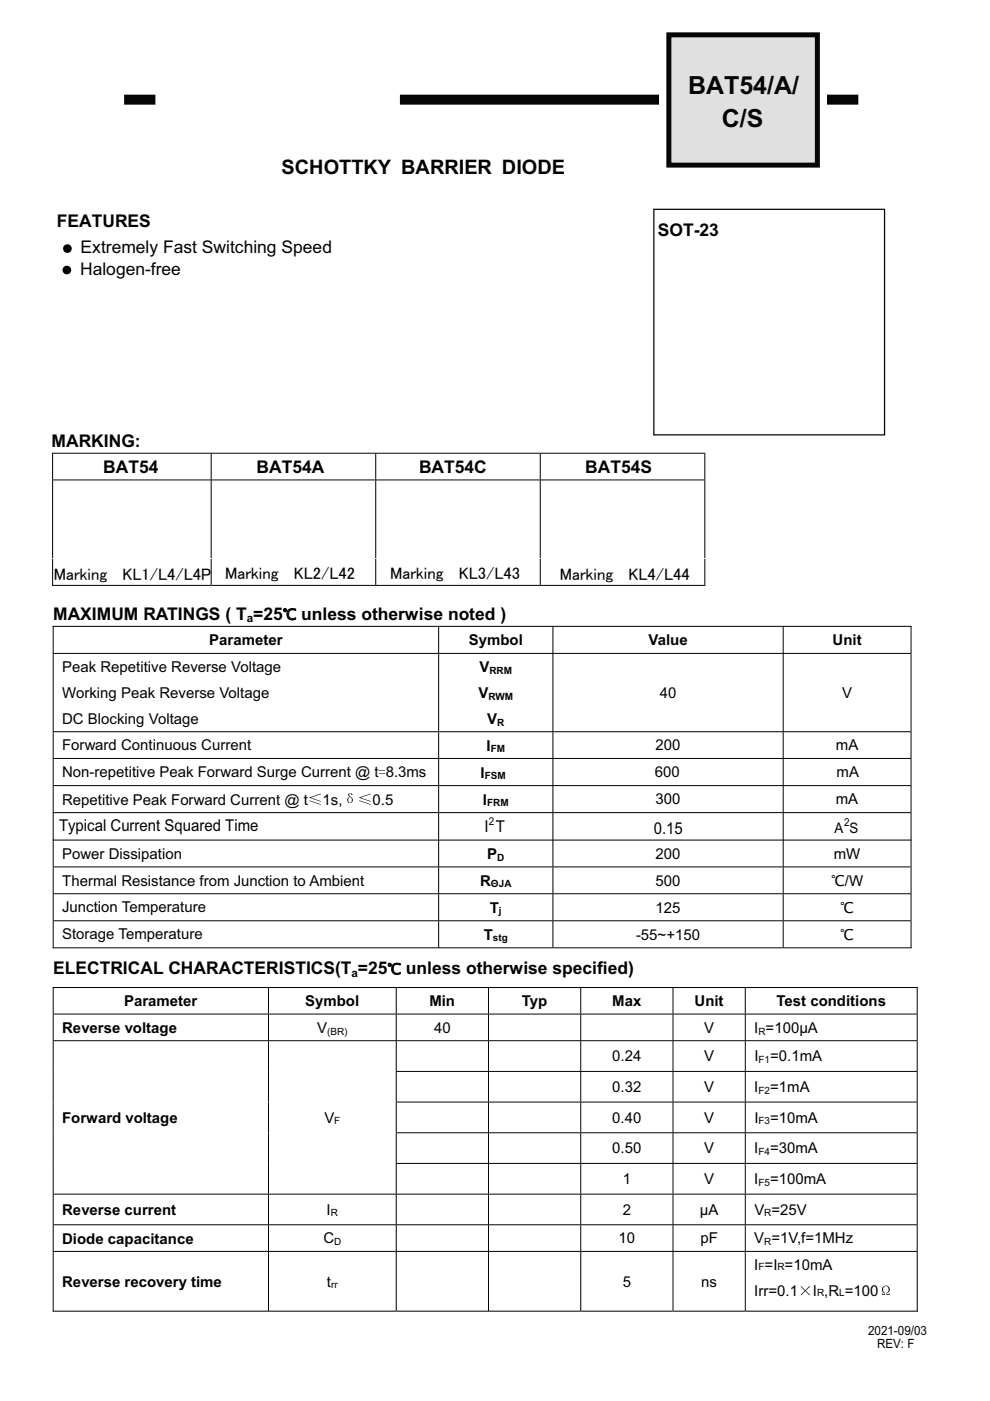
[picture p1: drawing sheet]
<svg xmlns="http://www.w3.org/2000/svg" width="210mm" height="297mm" viewBox="0 0 210 297" stroke-linecap="round" stroke-linejoin="round" font-family="sans-serif">
<circle cx="14.3" cy="52.7" r=".92" fill="#010202"/>
<g fill="none" stroke="#010202" stroke-width=".21">
<path d="M11.2 132.8h182.1M11.2 138.5h182.1M11.3 132.7v5.8M11.3 138.6v16.5M93 132.9v5.6M93 138.6v16.5M117.3 132.9v5.6M117.3 138.6v16.5M166.1 132.9v5.6M166.1 138.6v16.5M193.2 132.7v5.8M193.2 138.6v16.5"/>
<path d="M11.2 155.1h182.1M11.3 155.2v5.5M93 155.2v5.5M117.3 155.2v5.5M166.1 155.2v5.5M193.2 155.2v5.5"/>
</g>
<path d="M80.3 163.9h1.4v.2h-1.4zM80.3 163.3h1.4v.1h-1.4z" fill="#010202"/>
<path d="M11.2 160.8h182.1M11.3 160.9v5.6M93 160.9v5.6M117.3 160.9v5.6M166.1 160.9v5.6M193.2 160.9v5.6" fill="none" stroke="#010202" stroke-width=".21"/>
<g fill="#010202">
<path d="M65.6 169.7l2.5 .8-.1 .1-2.4-.8zM65.6 169.1l2.4-.8 .1 .1-2.2 .7 2.2 .8-.1 .1z"/>
<path d="M76.2 169.7l2.5 .8-.1 .1-2.4-.8zM76.2 169.1l2.4-.8 .1 .1-2.2 .7 2.2 .8-.1 .1zM74 169.2a.51 .51 0 0 0-.2 .7 .51 .51 0 0 0 .7 .1l.1-.7-.3-.3zM74 168.3l.3-.1 .4 .2-.1 .2-.1-.3h-.3l-.2 .2 .1 .2a.86 .86 0 0 1 .5 1.4 .64 .64 0 0 1-.9-.3 .64 .64 0 0 1 .5-.9l-.4-.3z"/>
</g>
<g fill="none" stroke="#010202" stroke-width=".21">
<path d="M11.2 166.6h182.1M11.2 172.3h182.1M11.3 166.6v5.6M11.3 172.4v11.3M93 166.6v5.6M93 172.4v11.3M117.3 166.6v5.6M117.3 172.4v11.3M166.1 166.6v5.6M166.1 172.4v11.3M193.2 166.6v5.6M193.2 172.4v11.3"/>
<path d="M11.2 183.8h182.1M11.2 189.5h182.1M11.2 195.2h182.1M11.3 183.9v5.5M11.3 189.6v5.5M11.3 195.3v5.7M93 195.3v5.7M93 183.9v5.5M93 189.6v5.5M117.3 195.3v5.7M117.3 183.9v5.5M117.3 189.6v5.5"/>
<path d="M166.1 195.3v5.7M166.1 183.9v5.5M166.1 189.6v5.5M193.2 195.3v5.7M193.2 183.9v5.5M193.2 189.6v5.5M11.2 201h81.8M11.2 209.4h183.4M11.2 215h183.4M11.3 209.3v5.6M11.3 215.1v5.5M56.9 209.5v5.4"/>
<path d="M56.9 215.1v5.5M84 209.5v5.4M84 215.1v5.5M93.1 201h24.1M103.6 209.5v5.4M103.6 215.1v5.5M117.4 201h48.6M123.2 209.5v5.4M123.2 215.1v5.5M142.7 209.5v5.4M142.7 215.1v5.5M158.1 209.5v5.4"/>
<path d="M158.1 215.1v5.5M166.2 201h26.9M194.5 215.1v5.5M194.5 209.3v5.6M11.2 220.6h183.4M11.3 220.7v32.4M56.9 220.7v32.4M84 227.2h110.6M84 233.7h110.6M84 220.7v6.4M84 227.2v6.4M84 233.7v6.4"/>
<path d="M103.6 220.7v6.4M103.6 227.2v6.4M103.6 233.7v6.4M123.2 220.7v6.4M123.2 227.2v6.4M123.2 233.7v6.4M142.7 220.7v6.4M142.7 227.2v6.4M142.7 233.7v6.4M158.1 220.7v6.4M158.1 227.2v6.4M158.1 233.7v6.4"/>
<path d="M194.5 220.7v6.4M194.5 227.2v6.4M194.5 233.7v6.4M11.2 253.2h183.4M11.2 259.7h183.4M11.3 253.3v6.3M11.3 259.8v5.4M56.9 253.3v6.3M56.9 259.8v5.4M84 240.2h110.6M84 246.7h110.6M84 240.3v6.3"/>
<path d="M84 246.8v6.3M84 253.3v6.3M84 259.8v5.4M103.6 240.3v6.3M103.6 246.8v6.3M103.6 253.3v6.3M103.6 259.8v5.4M123.2 240.3v6.3M123.2 246.8v6.3M123.2 253.3v6.3M123.2 259.8v5.4M142.7 240.3v6.3"/>
<path d="M142.7 246.8v6.3M142.7 253.3v6.3M142.7 259.8v5.4M158.1 240.3v6.3M158.1 246.8v6.3M158.1 253.3v6.3M158.1 259.8v5.4M194.5 240.3v6.3M194.5 246.8v6.3M194.5 253.3v6.3M194.5 259.8v5.4"/>
</g>
<g fill="#010202">
<path d="M169.9 272.7l.9 .9 .9-.9 .1 .1-.9 .9 .9 .8-.1 .1-.9-.8-.9 .8h-.1l.9-.9-.9-.9z"/>
<path d="M187.4 272.8a.8 .8 0 0 1 1.2 .2 .8 .8 0 0 1-.5 1.2v.1h.5l.1-.2v.4h-.7v-.4a.71 .71 0 0 0 .5-.9 .71 .71 0 0 0-.9-.5 .81 .81 0 0 0 .1 1.4v.4h-.6v-.4l.1 .2h.4v-.1a.79 .79 0 0 1-.5-.7 .79 .79 0 0 1 .3-.7z"/>
</g>
<g fill="none" stroke="#010202" stroke-width=".21">
<path d="M11.2 265.3h183.4M11.2 278h45.7M11.3 265.4v12.7M56.9 265.4v12.7M57 278h27M84 265.4v12.7M84.1 278h19.4M103.6 265.4v12.7M103.7 278h19.4M123.2 265.4v12.7M123.3 278h19.4M142.7 265.4v12.7"/>
<path d="M142.8 278h15.2M158.1 265.4v12.7M158.2 278h36.3M194.5 265.4v12.7"/>
</g>
<path d="M135.2 47.4h46.9v45h-46.9z" fill="#fff"/>
<path d="M138.7 44.4h48.9v47.8h-48.9z" fill="none" stroke="#010202" stroke-width=".26"/>
<g fill="none" stroke="#010202" stroke-width=".21">
<path d="M11.1 96.1h138.5M11.2 96v5.7M44.8 96.2v5.5M79.7 96.2v5.5M114.6 96.2v5.5M149.5 96.2v5.5M11.1 101.8h138.5M11.2 101.8v16.5M11.2 118.5v5.7M44.8 101.8v16.5M44.8 118.5v5.7M79.7 101.8v16.5"/>
<path d="M79.7 118.5v5.7M114.6 101.8v16.5M114.6 118.5v5.7M149.5 101.8v16.5M149.5 118.5v5.7M11.1 124.1h33.6M44.9 124.1h34.7M79.8 124.1h34.7M114.7 124.1h34.7"/>
</g>
<path d="M26.3 21.1h6.7M84.8 21.1h55M175.4 21.1h6.6" fill="none" stroke="#060505" stroke-width="2.1" stroke-linecap="butt"/>
<path d="M141.9 7.4h31.5v27.6h-31.5z" fill="#dddfec"/>
<path d="M141.9 7.4h31.5v27.6h-31.5z" fill="none" stroke="#060505" stroke-width="1.1" stroke-linecap="butt"/>
<path d="M11.2 178.1h182.1" fill="none" stroke="#010202" stroke-width=".21"/>
<circle cx="14.2" cy="57.3" r=".92" fill="#010202"/>
<g font-size="5.3" fill="#060505">
<text x="146" y="20">BAT54/A/</text>
<text x="153.1" y="26.9">C/S</text>
</g>
<text font-size="4.2" fill="#010202" x="59.7" y="36.8">SCHOTTKY BARRIER DIODE</text>
<g font-size="3.7" fill="#010202">
<text x="12.1" y="48.1">FEATURES</text>
<text x="17.1" y="53.7">Extremely Fast Switching Speed</text>
<text x="139.5" y="50">SOT-23</text>
<text x="17" y="58.3">Halogen-free</text>
<text x="10.9" y="94.7">MARKING:</text>
<text x="21.9" y="100.3">BAT54</text>
<text x="54.4" y="100.3">BAT54A</text>
<text x="88.9" y="100.3">BAT54C</text>
<text x="124.1" y="100.3">BAT54S</text>
<text x="11.3" y="131.4">MAXIMUM RATINGS ( T =25</text>
<text x="63.9" y="131.4">unless otherwise noted )</text>
<text x="11.3" y="206.6">ELECTRICAL CHARACTERISTICS(T =25</text>
<text x="86.1" y="206.6">unless otherwise specified)</text>
</g>
<g font-size="3.5">
<text x="11.4" y="122.9">Marking</text>
<text x="26" y="122.9">KL1/L4/L4P</text>
<text x="47.7" y="122.8">Marking</text>
<text x="62.3" y="122.8">KL2/L42</text>
<text x="82.7" y="122.8">Marking</text>
<text x="97.3" y="122.8">KL3/L43</text>
<text x="118.7" y="123">Marking</text>
<text x="133.3" y="123">KL4/L44</text>
</g>
<g font-size="3.5" fill="#010202">
<text x="12.5" y="176.3">Typical Current Squared Time</text>
<text x="102.8" y="176.4">I T</text>
<text x="138.7" y="176.8">0.15</text>
</g>
<g font-size="3.2" fill="#010202">
<text x="60" y="131.4">℃</text>
<text x="44.4" y="136.8">Parameter</text>
<text x="99.4" y="136.8">Symbol</text>
<text x="137.6" y="136.8">Value</text>
<text x="176.6" y="136.8">Unit</text>
<text x="13.2" y="142.5">Peak Repetitive Reverse Voltage</text>
<text x="101.7" y="142.5">V</text>
<text x="13.2" y="148">Working Peak Reverse Voltage</text>
<text x="101.5" y="148">V</text>
<text x="139.9" y="147.9">40</text>
<text x="178.6" y="148">V</text>
<text x="13.2" y="153.5">DC Blocking Voltage</text>
<text x="103.3" y="153.5">V</text>
<text x="13.2" y="159.1">Forward Continuous Current</text>
<text x="103.2" y="159.1">I</text>
<text x="139" y="159.1">200</text>
<text x="177.3" y="159.1">mA</text>
<text x="13.2" y="164.8">Non-repetitive Peak Forward Surge Current @ t 8.3ms</text>
<text x="101.9" y="164.8">I</text>
<text x="138.9" y="164.8">600</text>
<text x="177.5" y="164.8">mA</text>
<text x="13.2" y="170.6">Repetitive Peak Forward Current @ t</text>
<text x="68.4" y="170.6">1s,</text>
<text x="79" y="170.6">0.5</text>
<text x="102.4" y="170.6">I</text>
<text x="139" y="170.6">300</text>
<text x="177.3" y="170.5">mA</text>
<text x="13.2" y="182.1">Power Dissipation</text>
<text x="103.3" y="182.1">P</text>
<text x="139" y="182.1">200</text>
<text x="176.9" y="182.1">mW</text>
<text x="13.2" y="187.8">Thermal Resistance from Junction to Ambient</text>
<text x="101.8" y="187.8">R</text>
<text x="139" y="187.8">500</text>
<text x="176.3" y="187.9">℃/W</text>
<text x="13.2" y="193.4">Junction Temperature</text>
<text x="103.9" y="193.5">T</text>
<text x="139" y="193.5">125</text>
<text x="178.2" y="193.6">℃</text>
<text x="13.2" y="199.2">Storage Temperature</text>
<text x="102.6" y="199.2">T</text>
<text x="134.9" y="199.2">-55~+150</text>
<text x="178.2" y="199.3">℃</text>
<text x="82.2" y="206.6">℃</text>
<text x="26.3" y="213.4">Parameter</text>
<text x="64.7" y="213.4">Symbol</text>
<text x="91.1" y="213.4">Min</text>
<text x="110.7" y="213.4">Typ</text>
<text x="129.9" y="213.4">Max</text>
<text x="147.3" y="213.4">Unit</text>
<text x="164.7" y="213.4">Test conditions</text>
<text x="13.2" y="219">Reverse voltage</text>
<text x="67.3" y="219">V</text>
<text x="92.1" y="219">40</text>
<text x="149.3" y="219">V</text>
<text x="160" y="219">I =100μA</text>
<text x="129.9" y="225">0.24</text>
<text x="149.4" y="225">V</text>
<text x="160" y="225">I</text>
<text x="163.3" y="225">=0.1mA</text>
<text x="129.9" y="231.5">0.32</text>
<text x="149.4" y="231.5">V</text>
<text x="160" y="231.5">I</text>
<text x="163.3" y="231.5">=1mA</text>
<text x="13.2" y="238.1">Forward voltage</text>
<text x="68.8" y="238">V</text>
<text x="129.9" y="238">0.40</text>
<text x="149.4" y="238">V</text>
<text x="160" y="238">I</text>
<text x="163.3" y="238">=10mA</text>
<text x="129.9" y="244.6">0.50</text>
<text x="149.4" y="244.6">V</text>
<text x="160" y="244.6">I</text>
<text x="163.3" y="244.6">=30mA</text>
<text x="132.1" y="251">1</text>
<text x="149.4" y="251">V</text>
<text x="160" y="251">I</text>
<text x="163.3" y="251">=100mA</text>
<text x="13.2" y="257.6">Reverse current</text>
<text x="69.3" y="257.6">I</text>
<text x="132.1" y="257.6">2</text>
<text x="148.4" y="257.6">μA</text>
<text x="160" y="257.6">V =25V</text>
<text x="13.2" y="263.7">Diode capacitance</text>
<text x="68.6" y="263.6">C</text>
<text x="131.2" y="263.6">10</text>
<text x="148.6" y="263.6">pF</text>
<text x="160" y="263.6">V =1V,f=1MHz</text>
<text x="160" y="269.3">I =I =10mA</text>
<text x="13.2" y="272.8">Reverse recovery time</text>
<text x="69.3" y="272.8">t</text>
<text x="132.1" y="272.8">5</text>
<text x="148.7" y="272.8">ns</text>
<text x="160" y="274.8">Irr=0.1</text>
<text x="172.4" y="274.8">I ,R =100</text>
</g>
<text font-size="3.1" fill="#010202" x="177" y="176.6">A S</text>
<g font-size="2.7" fill="#010202">
<text x="184.1" y="283.1">2021-09/03</text>
<text x="186" y="285.7">REV: F</text>
</g>
<g font-size="2.5" fill="#010202">
<text x="52.3" y="131.9">a</text>
<text x="74.5" y="207.1">a</text>
</g>
<g font-size="2.3" fill="#010202">
<text x="103.7" y="175">2</text>
<text x="179.1" y="175.2">2</text>
</g>
<g font-size="2.1" fill="#010202">
<text x="103.8" y="142.9">RRM</text>
<text x="103.6" y="148.4">RWM</text>
<text x="105.5" y="153.9">R</text>
<text x="104.1" y="159.5">FM</text>
<text x="102.8" y="165.2">FSM</text>
<text x="103.3" y="171">FRM</text>
<text x="105.5" y="182.5">D</text>
<text x="104.1" y="188.2">ΘJA</text>
<text x="105.8" y="193.9">j</text>
<text x="104.5" y="199.6">stg</text>
<text x="69.4" y="219.3">(BR)</text>
<text x="160.9" y="219.3">R</text>
<text x="160.9" y="225.4">F1</text>
<text x="160.9" y="231.9">F2</text>
<text x="70.9" y="238.4">F</text>
<text x="160.9" y="238.4">F3</text>
<text x="160.9" y="244.9">F4</text>
<text x="160.9" y="251.4">F5</text>
<text x="70.2" y="257.9">R</text>
<text x="162.1" y="257.9">R</text>
<text x="70.9" y="264">D</text>
<text x="162.1" y="264">R</text>
<text x="160.9" y="269.3">F</text>
<text x="164.9" y="269.3">R</text>
<text x="70.2" y="273.1">rr</text>
<text x="173.3" y="274.8">R</text>
<text x="178" y="274.8">L</text>
</g>
</svg>
